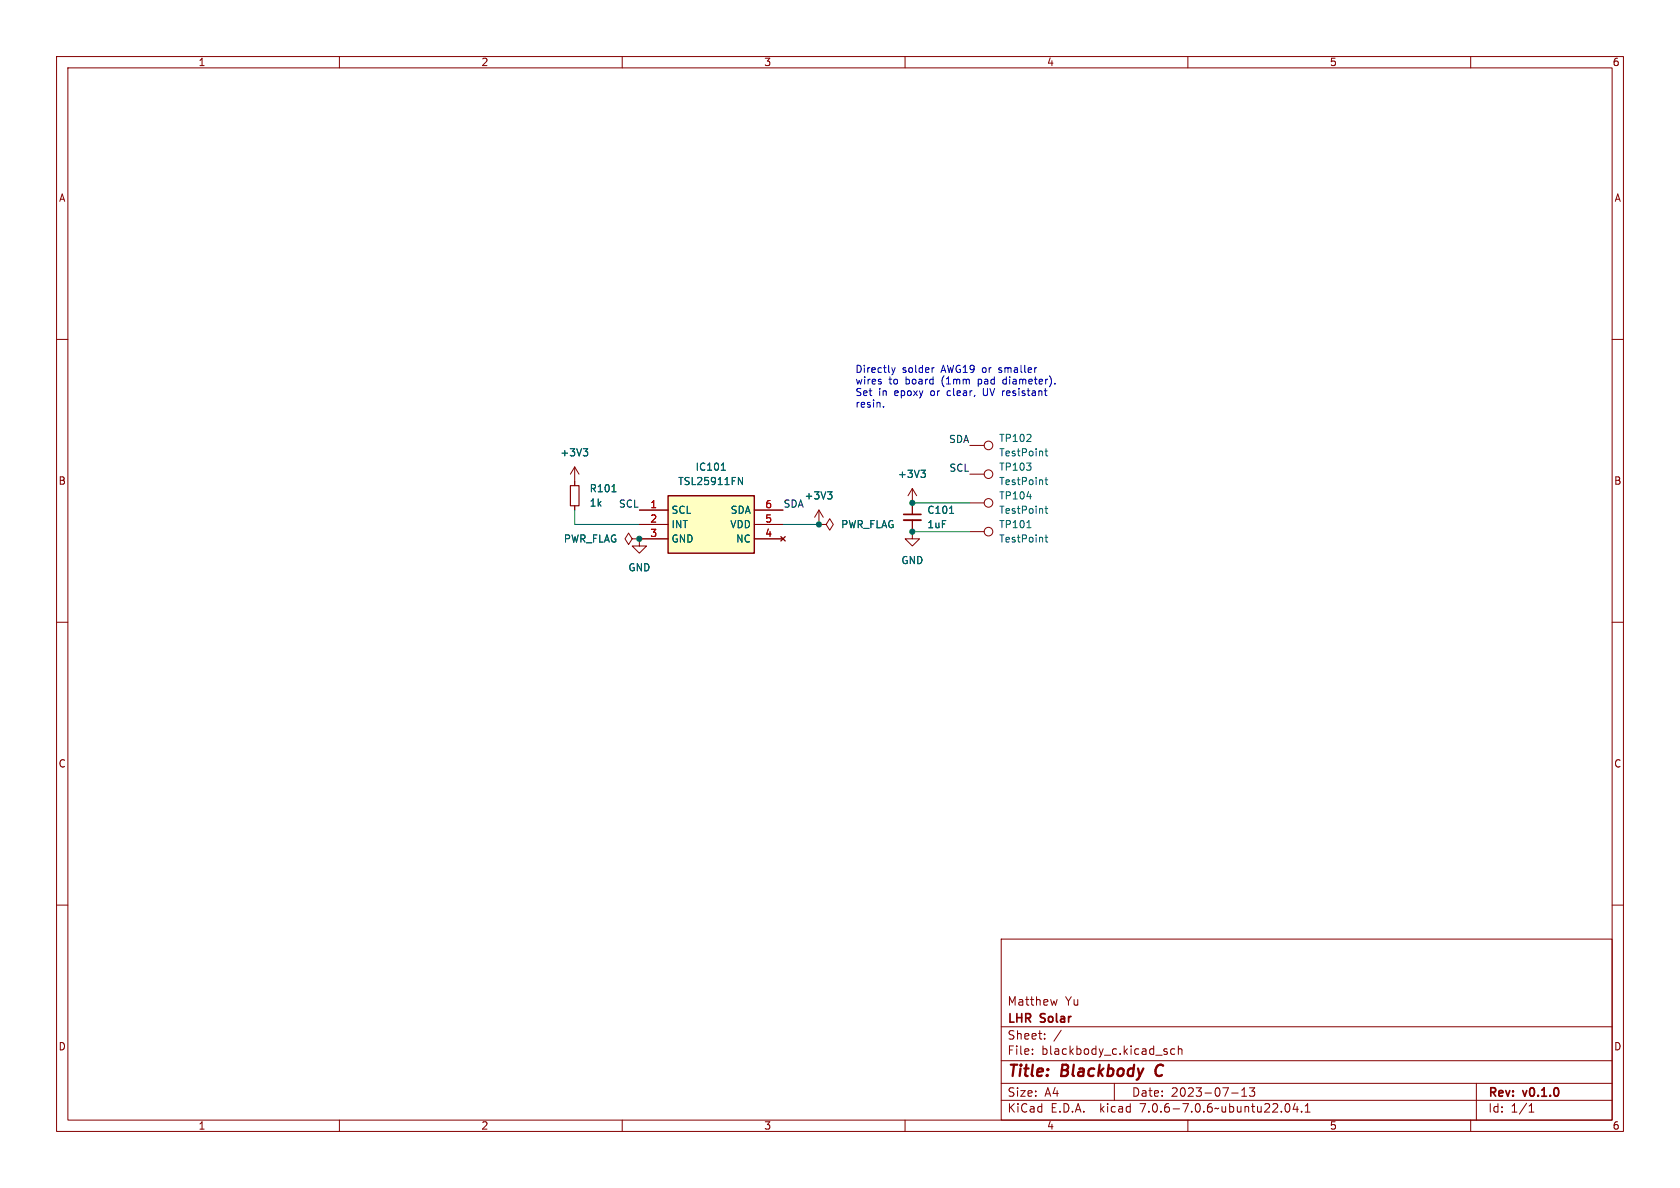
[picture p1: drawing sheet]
<svg xmlns="http://www.w3.org/2000/svg" width="297mm" height="210mm" viewBox="0 0 297 210" stroke-linecap="round" stroke-linejoin="round" font-family="sans-serif">
<g fill="none" stroke="#840000" stroke-width=".18">
<path d="M10 10h277v190h-277zM12 12h273v186h-273zM60 10v2M110 10v2M160 10v2M210 10v2M260 10v2M10 60h2M285 60h2M171.4 78.7h2.6M101.6 82.6l-.8 1.2M101.6 82.6v3.3"/>
<path d="M101.6 89.4v.8M101.6 82.6l.8 1.2M111.8 95.3l-.7-1.1-.6 1.1 .6 1 .7-1h1.2M113 95.3h.1M113 95.3v1.2h1.3l-1.3 1.3-1.2-1.3h1.2M113 90.2h5.1M113 92.7h5.1M113 95.3h5.1M133.3 90.2h5.1M133.3 92.7h5.1M133.3 95.3h5.1M138 94.9l.8 .7"/>
<path d="M138.8 94.9l-.8 .7M144.8 92.7h1.2l.7-1 .6 1-.6 1-.7-1M144.8 92.7h.1M144.8 90.2l-.8 1.2M144.8 90.2v2.5M144.8 90.2l.7 1.2M161.3 91.9v3.4h1.3l-1.3 1.2-1.3-1.2h1.3M161.3 86.4v4.5M161.3 86.4l-.8 1.2M161.3 86.4l.8 1.2M171.4 83.8h2.6M171.4 94h2.6"/>
<path d="M171.4 88.9h2.6M10 110h2M285 110h2M10 160h2M285 160h2M177 166h108v32h-108zM186.9 176.7l-.3 1-.3-.7M60 198v2M110 198v2M160 198v2M177 194.5h108M177 191.5h108"/>
<path d="M177 187.5h108M177 181.5h108M182.5 186.3v.1M182.5 185.5v.1M184.7 183.6v.1M184.7 182.8v.1M187.6 182.1l-1.3 2M197 191.5v3M206 185.9l.3 .1 .1 .2-.2 .2h-.3M206 185.4l.3 .1M207.7 185.5l-.5-.1-.2 .3v.4l.1 .2h.6M208.3 185.5l.2-.1 .4 .1 .1 .9"/>
<path d="M208.3 184.9v1.5M210 198v2M217.7 193.2h1.2M219.5 193.8h.9M219.5 192.7l.5-.4v1.5M220.9 192.3h.9l-.5 .6 .4 .1v.7l-.2 .1h-.4l-.2-.1M227.3 195.2l.2-.1a.81 .81 0 0 1 .6 .6 .81 .81 0 0 1-.3 .8l-.1 .1a.81 .81 0 0 1-.4-1.4zM229 195l-.4 1.1h.9M229.3 195.6v1M230.1 196.5v.1M230.7 196.6h.9M230.7 195.5l.5-.4v1.5"/>
<path d="M260 198v2M261 191.5v6.5M270.3 196.6h.9M270.3 195.5l.4-.4v1.5"/>
<circle cx="174.8" cy="78.7" r=".76"/>
<circle cx="174.8" cy="83.8" r=".76"/>
<circle cx="174.8" cy="94" r=".76"/>
<circle cx="174.8" cy="88.9" r=".76"/>
</g>
<path d="M204.6 188.5a1.27 1.27 0 0 0 0 1.6" fill="none" stroke="#840000" stroke-width=".4"/>
<path d="M159.8 91.9h3" fill="none" stroke="#840000" stroke-width=".33"/>
<path d="M159.8 90.9h3" fill="none" stroke="#840000" stroke-width=".3"/>
<g fill="none" stroke="#006464" stroke-width=".18">
<path d="M103.1 79.3h.8l-.4 .5M103.7 79.8l.2 .2v.3l-.2 .3M184.7 79.7h.5M184.9 79.3v1.1l.3 .2M108.2 86.9h.7M127.5 83.1h.7M127.8 82l.1-.1v1.2M130.5 84.4l.8 1.3v-1.3M146.3 86.9h.8l-.4 .5M146.8 87.4l.3 .3v.3l-.3 .2M162.8 83.1h.8l-.4 .5M163.3 83.6l.3 .3v.3l-.3 .2"/>
<path d="M167.9 90.8h.7M181.5 93.3h.8M181.5 87.8h.8M184.7 84.8h.5M184.7 95h.5M184.7 89.9h.5M184.9 89.5v1.1l.3 .1M184.9 84.4v1.1l.3 .2M184.9 94.6v1l.3 .2"/>
</g>
<path d="M100.8 85.9h1.6v3.5h-1.6z" fill="none" stroke="#840000" stroke-width=".2"/>
<path d="M118.1 87.6h15.2v10.2h-15.2z" fill="#ffffc2" stroke="#ffffc2" stroke-width=".18"/>
<path d="M118.1 87.6h15.2v10.2h-15.2z" fill="none" stroke="#840000" stroke-width=".25"/>
<path d="M155.8 67.5v.3M156.2 71.9v.1M157.6 65l.3 .8M157.9 65.8l-.3 .5M158.2 65l-.3 .8M165.1 65l-.2 .1M173.8 68.7v1l.3 .2M177.4 67.1l-.1 .2 .1 .5M186.5 67.8v.1" fill="none" stroke="#0000c2" stroke-width=".18"/>
<path d="M101.6 90.2v2.5h11.4M138.4 92.7h6.4M161.3 88.9h10.1M161.3 94h10.1" fill="none" stroke="#009600" stroke-width=".18"/>
<g fill="#009600" stroke="#009600" stroke-width=".18">
<circle cx="113" cy="95.3" r=".46"/>
<circle cx="161.3" cy="94" r=".46"/>
<circle cx="161.3" cy="88.9" r=".46"/>
<circle cx="144.8" cy="92.7" r=".46"/>
</g>
<g font-size="2.8" fill="#840000">
<text x="178" y="190.9">Title:</text>
<text x="187.7" y="190.9">Blackbody</text>
<text x="205.1" y="190.9">C</text>
</g>
<g font-size="2.1" fill="#840000">
<text x="178" y="178">Matthew</text>
<text x="188.3" y="178">Yu</text>
<text x="178" y="184">Sheet:</text>
<text x="178" y="181.2">LHR</text>
<text x="184" y="181.2">Solar</text>
<text x="178" y="186.7">File:</text>
<text x="184.1" y="186.7">blackbody_c.kicad_sch</text>
<text x="178" y="196.9">KiCad</text>
<text x="178" y="194.1">Size:</text>
<text x="184.7" y="194.1">A4</text>
<text x="185.7" y="196.9">E.D.A.</text>
<text x="194.6" y="196.9">kicad</text>
<text x="200" y="194.1">Date:</text>
<text x="201.8" y="196.9">7.0.6-7.0.6~ubuntu22.04.1</text>
<text x="207" y="194.1">2023-07-13</text>
<text x="263" y="194.3">Rev:</text>
<text x="263" y="196.9">Id:</text>
<text x="267.1" y="196.9">1/1</text>
<text x="269.4" y="194.3">v0.1.0</text>
</g>
<g font-size="1.8" fill="#840000">
<text x="35" y="11.9">1</text>
<text x="85" y="11.9">2</text>
<text x="135" y="11.9">3</text>
<text x="185" y="11.9">4</text>
<text x="235" y="11.9">5</text>
<text x="285" y="11.9">6</text>
<text x="10.3" y="35.9">A</text>
<text x="285.3" y="35.9">A</text>
<text x="10.3" y="85.9">B</text>
<text x="285.3" y="85.9">B</text>
<text x="10.3" y="135.9">C</text>
<text x="285.3" y="135.9">C</text>
<text x="10.3" y="185.9">D</text>
<text x="285.3" y="185.9">D</text>
<text x="35" y="199.9">1</text>
<text x="85" y="199.9">2</text>
<text x="135" y="199.9">3</text>
<text x="185" y="199.9">4</text>
<text x="235" y="199.9">5</text>
<text x="285" y="199.9">6</text>
</g>
<g font-size="1.8" fill="#0000c2">
<text x="151.1" y="66">Directly</text>
<text x="151.1" y="68.1">wires</text>
<text x="151.1" y="70.1">Set</text>
<text x="155.3" y="70.1">in</text>
<text x="157.1" y="68.1">to</text>
<text x="158.2" y="70.1">epoxy</text>
<text x="159.5" y="66">solder</text>
<text x="160.2" y="68.1">board</text>
<text x="164.8" y="70.1">or</text>
<text x="166.5" y="66">AWG19 or</text>
<text x="166.7" y="68.1">(1mm</text>
<text x="167.9" y="70.1">clear,</text>
<text x="173.4" y="68.1">pad</text>
<text x="174.5" y="70.1">UV resistant</text>
<text x="177" y="66">smaller</text>
<text x="178" y="68.1">diameter).</text>
<text x="151.1" y="72.1">resin.</text>
</g>
<g font-size="1.8" fill="#006464">
<text x="99" y="80.9">+3V3</text>
<text x="122.9" y="83.4">IC101</text>
<text x="176.5" y="78.3">TP102</text>
<text x="176.5" y="80.9">TestPoint</text>
<text x="176.5" y="83.4">TP103</text>
<text x="104.1" y="87.2">R101</text>
<text x="104.1" y="89.8">1k</text>
<text x="119.8" y="86">TSL25911FN</text>
<text x="142.1" y="88.5">+3V3</text>
<text x="158.6" y="84.7">+3V3</text>
<text x="176.5" y="86">TestPoint</text>
<text x="176.5" y="88.5">TP104</text>
<text x="118.6" y="91">SCL</text>
<text x="118.6" y="93.6">INT</text>
<text x="129" y="93.6">VDD</text>
<text x="129.1" y="91">SDA</text>
<text x="148.6" y="93.6">PWR_FLAG</text>
<text x="163.8" y="91">C101</text>
<text x="163.8" y="93.6">1uF</text>
<text x="176.5" y="93.6">TP101</text>
<text x="176.5" y="91">TestPoint</text>
<text x="99.6" y="96.1">PWR_FLAG</text>
<text x="111" y="101.2">GND</text>
<text x="118.6" y="96.1">GND</text>
<text x="130" y="96.1">NC</text>
<text x="159.3" y="99.9">GND</text>
<text x="176.5" y="96.1">TestPoint</text>
</g>
<g font-size="1.8" fill="#0f0f0f">
<text x="167.7" y="78.4">SDA</text>
<text x="167.7" y="83.5">SCL</text>
<text x="109.3" y="89.8">SCL</text>
<text x="138.4" y="89.8">SDA</text>
</g>
<g font-size="1.8" fill="#a90000">
<text x="114.9" y="89.9">1</text>
<text x="135.2" y="89.9">6</text>
<text x="114.9" y="92.5">2</text>
<text x="114.9" y="95">3</text>
<text x="135.2" y="95">4</text>
<text x="135.2" y="92.5">5</text>
</g>
</svg>
